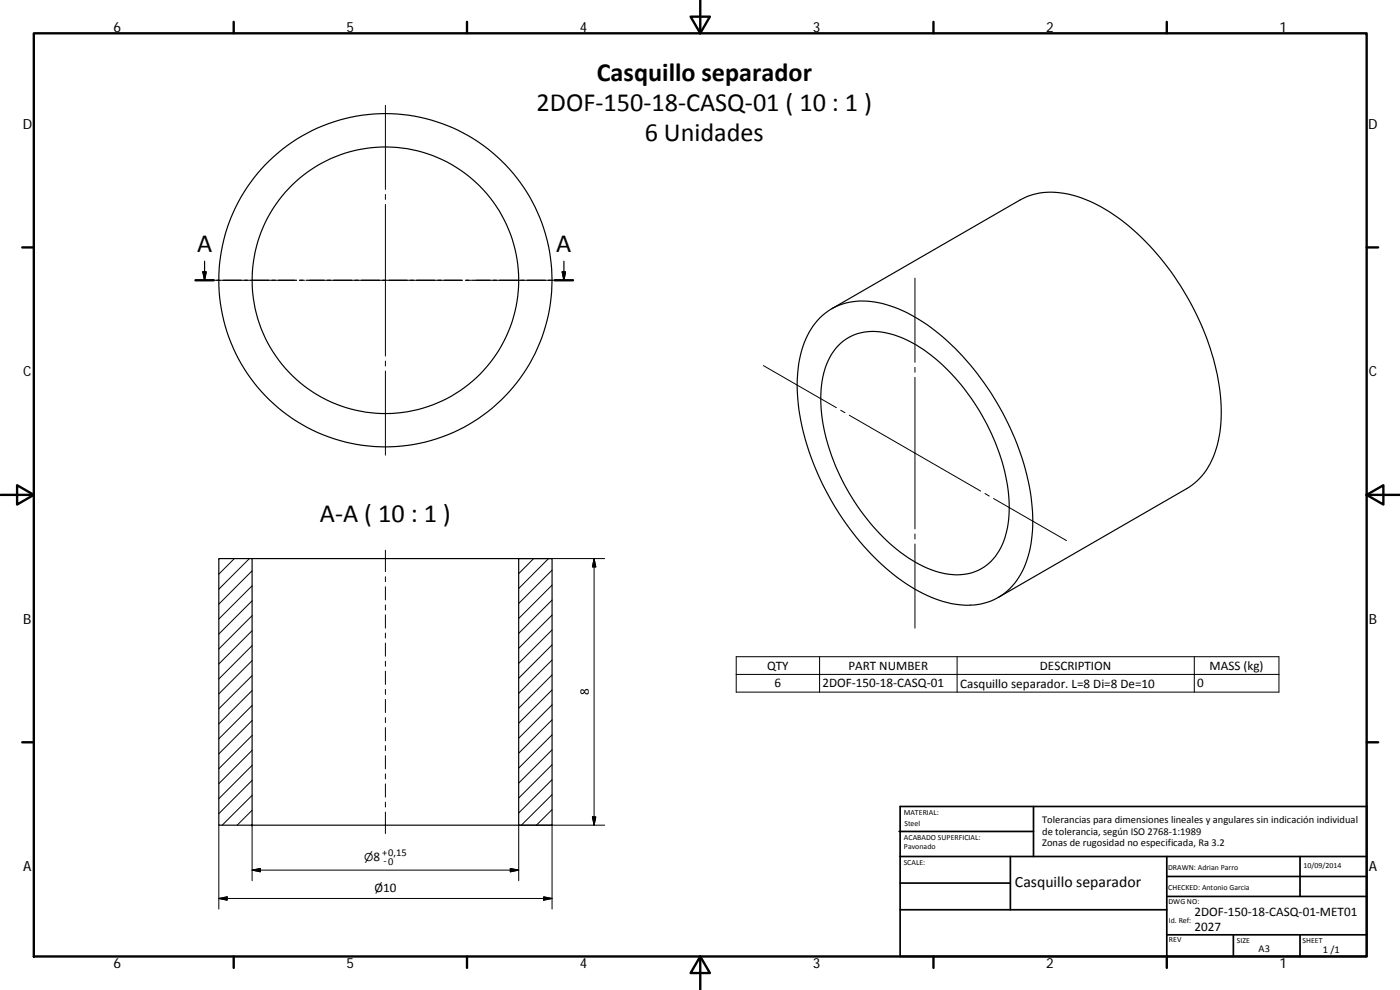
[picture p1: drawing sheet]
<svg xmlns="http://www.w3.org/2000/svg" width="420mm" height="297mm" viewBox="0 0 420 297" stroke-linecap="round" stroke-linejoin="round" font-family="sans-serif">
<g fill="none" stroke="#000" stroke-width=".36">
<path d="M61.4 78.4v5.7M169.2 78.4v5.7M58.7 84.1h5.4M60.9 81.6h1l-.5 2.5zM65 84.1h1.1M66.9 84.1h5.5M73.3 84.1h1M75.2 84.1h5.5M81.6 84.1h1.1M83.5 84.1h5.5M89.9 84.1h1M91.8 84.1h5.5"/>
<path d="M98.2 84.1h1M100.1 84.1h5.5M106.5 84.1h1M108.4 84.1h5.5M114.8 84.1h1M116.7 84.1h5.5M123.1 84.1h1.1M125 84.1h5.5M131.4 84.1h1M133.3 84.1h5.5M139.7 84.1h1M141.6 84.1h5.5"/>
<path d="M148 84.1h1M149.9 84.1h5.5M156.2 84.1h1.1M158.2 84.1h5.5M164.6 84.1h1M166.5 84.1h5.5M168.7 81.6h1l-.5 2.5zM246 95.4a19 19 0 0 1 18.8-4.3 52.1 52.1 0 0 1 25.3 17.1 80.1 80.1 0 0 1 19.6 43.8 33.2 33.2 0 0 1-4.5 22 17.9 17.9 0 0 1-18.5 7.3 45 45 0 0 1-23-12.8 81.1 81.1 0 0 1-24.3-48.6 33.5 33.5 0 0 1 4.6-22zM249.6 92.6l56.6-32.6a22.1 22.1 0 0 1 19.4-.2 62 62 0 0 1 25.9 21.8 76.5 76.5 0 0 1 15 41.4 30 30 0 0 1-5.7 19.6l-2.2 2.2-2.4 1.8-56.6 32.7M251.3 103.9a15.2 15.2 0 0 1 15.9-3.7 44.3 44.3 0 0 1 21.4 15.4 62.7 62.7 0 0 1 14.3 35.4 23.7 23.7 0 0 1-5.4 17.3 15.6 15.6 0 0 1-16.1 3.3 45.1 45.1 0 0 1-21.3-15.9 61.8 61.8 0 0 1-13.8-35.4 23.2 23.2 0 0 1 5-16.4zM65.7 167.6h10v80h-10zM75.7 167.6h80"/>
<path d="M155.7 167.6h10v80h-10zM75.7 247.6h80"/>
<circle cx="115.7" cy="84.1" r="40"/>
<circle cx="115.7" cy="84.1" r="50"/>
</g>
<g fill="none" stroke="#000" stroke-width=".71">
<path d="M10.1 10h400.1v277h-400.1zM70.1 6.6v3.4M140.2 6.6v3.4M207.3 5h5.8l-2.9 5zM210.2 0v10M280.2 6.6v3.4M350.2 6.6v3.4M6.7 74.2h3.4M410.2 74.2h3.4M58.7 84.1h5.4M166.5 84.1h5.5M.2 148.5h9.9"/>
<path d="M5.1 145.6l5 2.9-5 2.9zM410.2 148.5l5-2.9v5.8zM410.2 148.5h9.9M6.7 222.7h3.4M410.2 222.7h3.4M70.1 287v3.4M140.2 287v3.4M210.2 287l2.9 5h-5.8zM210.2 287v10M280.2 287v3.4M350.2 287v3.4"/>
</g>
<g fill="none" stroke="#000" stroke-width=".51">
<path d="M269.8 249.5h40.4M270.1 257h140.1M270.1 242h140.1v45h-140.1zM303.2 257v16M310.2 242v15M350.2 257v30M390.2 257v12M270.1 273h80.1M270.1 265h33.1M350.2 269h60M350.2 263h60M350.2 280.5h60"/>
<path d="M370.2 280.5v6.5M390.2 280.5v6.5"/>
</g>
<g fill="none" stroke="#000" stroke-width=".3">
<path d="M115.7 31.6v25.2M115.7 58.3v1.5M115.7 61.3v45.5M63.2 84.1h25.2M89.9 84.1h1.5M92.9 84.1h45.5M139.9 84.1h1.5M142.9 84.1h25.3M274.6 83.5v25.2M115.7 108.3v1.5M115.7 111.3v25.3M229.1 109.7l21.9 12.6"/>
<path d="M274.6 110.2v1.5M274.6 113.2v45.5M252.3 123.1l1.3 .7M254.9 124.6l39.4 22.7M295.6 148.1l1.3 .7M298.2 149.6l21.9 12.6M65.8 167.6l-.1 .2M70.3 167.6l-4.6 4.7M74.8 167.6l-9.1 9.2M75.7 175.8l-10 10M75.7 171.3l-10 10M115.7 165.1v6.4"/>
<path d="M115.7 173v1.5M115.7 176v4M155.7 167.6h25.8M160.2 167.6l-4.5 4.5M164.6 167.6l-8.9 9M165.7 175.6l-10 10M165.7 171.1l-10 10M178.3 167.6v80M178.3 167.6l.5 2.5h-1zM274.6 160.2v1.5M274.6 163.2v25.3M75.7 198.2l-10 10"/>
<path d="M75.7 193.7l-10 10M75.7 189.2l-10 10M75.7 184.7l-10 10M75.7 180.3l-10 9.9M115.7 181.5v1.5M115.7 184.5v4M115.7 189.9v1.6M115.7 193v3.9M115.7 198.4v1.5M165.7 198l-10 10M165.7 193.5l-10 10M165.7 189l-10 10"/>
<path d="M165.7 184.6l-10 9.9M165.7 180l-10 10.1M220.9 197h162.9v10.7h-162.9zM246 197v10.7M287.2 197v10.7M358.4 197v10.7M75.7 216.2l-10 10M75.7 211.7l-10 10M75.7 207.2l-10 10M75.7 202.7l-10 10M115.7 201.4v4M115.7 206.8v1.5"/>
<path d="M115.7 209.8v4M115.7 215.3v1.5M115.7 218.3v4M165.7 216l-10 10M165.7 211.5l-10 10M165.7 207l-10 10M165.7 202.5l-10 10M220.9 202.4h162.9M75.7 234.1l-10 10M75.7 229.6l-10 10M75.7 225.1l-10 10M75.7 220.7l-10 10"/>
<path d="M75.7 238.6l-9 9M115.7 223.7v1.5M115.7 226.7v4M115.7 232.2v1.5M115.7 235.2v4M165.7 233.9l-10 10M165.7 229.4l-10 10M165.7 225l-10 10M165.7 220.5l-10 10M165.7 238.4l-9.2 9.2M65.7 247.6v25.2M75.7 243.1l-4.5 4.5"/>
<path d="M75.7 247.6h.1M75.7 247.6v16.6M115.7 240.7v1.4M115.7 243.6v6.5M165.7 242.9l-4.7 4.7M165.7 247.4l-.2 .2M165.7 247.6v25.2M177.8 245.1h1l-.5 2.5zM181.5 247.6h-25.8v16.6M65.7 269.6l2.5-.5v1zM65.7 269.6h100M75.7 261.1h80"/>
<path d="M75.7 261.1l2.5-.5v1zM153.2 260.6l2.5 .5-2.5 .5zM163.2 269.1l2.5 .5-2.5 .5z"/>
</g>
<path d="M60.9 81.6h1l-.5 2.5zM168.7 81.6h1l-.5 2.5z" fill="#000" stroke="#000" stroke-width=".36"/>
<path d="M178.3 167.6l.5 2.5h-1zM177.8 245.1h1l-.5 2.5zM65.7 269.6l2.5-.5v1zM75.7 261.1l2.5-.5v1zM153.2 260.6l2.5 .5-2.5 .5zM163.2 269.1l2.5 .5-2.5 .5z" fill="#000" stroke="#000" stroke-width=".3"/>
<g font-size="7.9">
<text x="179.1" y="24.4">Casquillo separador</text>
<text x="161" y="33.4">2DOF‐150‐18‐CASQ‐01 ( 10 : 1 )</text>
<text x="193.5" y="42.4">6 Unidades</text>
<text x="59.1" y="75.6">A</text>
<text x="167" y="75.6">A</text>
<text x="96" y="156.5">A‐A ( 10 : 1 )</text>
</g>
<text font-size="4.7" x="304.6" y="266.2">Casquillo separador</text>
<g font-size="4.2">
<text x="34" y="9.6">6</text>
<text x="104" y="9.6">5</text>
<text x="174" y="9.6">4</text>
<text x="244" y="9.6">3</text>
<text x="314" y="9.6">2</text>
<text x="384" y="9.6">1</text>
<text x="6.8" y="38.7">D</text>
<text x="410.6" y="38.7">D</text>
<text x="7" y="112.9">C</text>
<text x="410.8" y="112.9">C</text>
<text x="7" y="187.1">B</text>
<text x="410.8" y="187.1">B</text>
<text x="7" y="261.3">A</text>
<text x="410.8" y="261.3">A</text>
<text x="34" y="290.4">6</text>
<text x="104" y="290.4">5</text>
<text x="174" y="290.4">4</text>
<text x="244" y="290.4">3</text>
<text x="314" y="290.4">2</text>
<text x="384" y="290.4">1</text>
</g>
<g font-size="3.9">
<text x="230.2" y="201">QTY</text>
<text x="254.6" y="200.9">PART NUMBER</text>
<text x="312.1" y="201">DESCRIPTION</text>
<text x="363" y="201.1">MASS (kg)</text>
<text x="176.8" y="208.6" transform="rotate(-90 176.8 208.6)">8</text>
<text x="232.5" y="206.3">6</text>
<text x="246.9" y="206.3">2DOF‐150‐18‐CASQ‐01</text>
<text x="288.1" y="206.3">Casquillo separador. L=8 Di=8 De=10</text>
<text x="359.3" y="206.3">0</text>
<text x="112" y="258.4">8</text>
<text x="112.4" y="267.6">Ø10</text>
<text x="358.5" y="274.9">2DOF‐150‐18‐CASQ‐01‐MET01</text>
<text x="358.5" y="279.4">2027</text>
</g>
<text font-size="3.3" x="109.3" y="258.4">⌀</text>
<g font-size="3.1">
<text x="312.8" y="246.8">Tolerancias para dimensiones lineales y angulares sin indicación individual</text>
<text x="312.8" y="250.4">de tolerancia, según ISO 2768‐1:1989</text>
<text x="114.7" y="256.9">+0,15</text>
<text x="312.8" y="254">Zonas de rugosidad no especificada, Ra 3.2</text>
<text x="115.1" y="259.3">‐0</text>
<text x="377.7" y="285.6">A3</text>
<text x="397" y="285.9">1 /1</text>
</g>
<g font-size="2.4">
<text x="271.2" y="244.4">MATERIAL:</text>
<text x="271.3" y="251.9">ACABADO SUPERFICIAL:</text>
<text x="271.4" y="247.9">Steel</text>
<text x="271.3" y="254.6">Pavonado</text>
<text x="271.2" y="259.7">SCALE:</text>
<text x="350.6" y="260.9">DRAWN: Adrian Parro</text>
<text x="391.2" y="260.6">10/09/2014</text>
<text x="350.6" y="267">CHECKED: Antonio Garcia</text>
<text x="350.7" y="271.4">DWG NO:</text>
<text x="350.8" y="276.8">Id. Ref:</text>
<text x="350.8" y="282.8">REV</text>
<text x="371.2" y="282.9">SIZE</text>
<text x="390.9" y="282.9">SHEET</text>
</g>
</svg>
